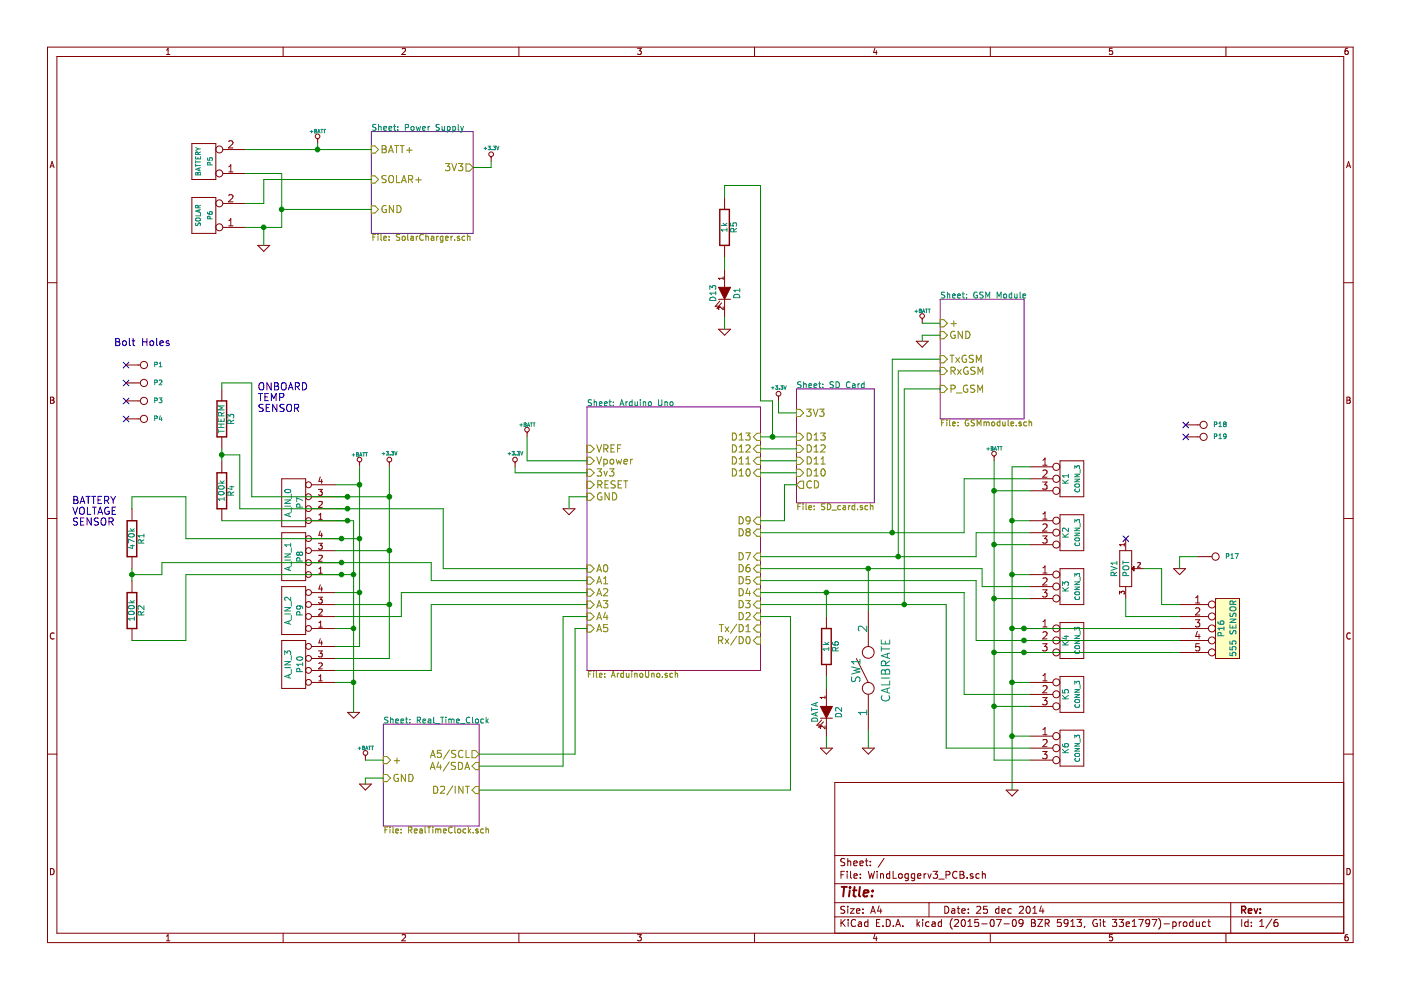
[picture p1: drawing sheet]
EESchema Schematic File Version 2
LIBS:WindLoggerv3_PCB-rescue
LIBS:power
LIBS:device
LIBS:transistors
LIBS:conn
LIBS:linear
LIBS:regul
LIBS:74xx
LIBS:cmos4000
LIBS:adc-dac
LIBS:memory
LIBS:xilinx
LIBS:microcontrollers
LIBS:dsp
LIBS:microchip
LIBS:analog_switches
LIBS:motorola
LIBS:texas
LIBS:intel
LIBS:audio
LIBS:interface
LIBS:digital-audio
LIBS:display
LIBS:cypress
LIBS:siliconi
LIBS:opto
LIBS:atmel
LIBS:contrib
LIBS:valves
LIBS:1wire
LIBS:arduino_shieldsNCL
LIBS:atmel-1
LIBS:atmel-2005
LIBS:philips
LIBS:nxp
LIBS:matts_components
LIBS:linear2
LIBS:WindLoggerv3_PCB-cache
EELAYER 25 0
EELAYER END
$Descr A4 11693 8268
encoding utf-8
Sheet 1 6
Title ""
Date "25 dec 2014"
Rev ""
Comp ""
Comment1 ""
Comment2 ""
Comment3 ""
Comment4 ""
$EndDescr
Text Notes 950  2900 0    60   ~ 0
Bolt Holes
NoConn ~ 1050 3500
NoConn ~ 1050 3350
NoConn ~ 1050 3200
NoConn ~ 1050 3050
$Comp
L CONN_1 P4
U 1 1
P 1200 3500
F 0 "P4" H 1280 3500 40  0000 L CNN
F 1 "CONN_1" H 1200 3555 30  0001 C CNN
F 2 "" H 1200 3500 60  0001 C CNN
F 3 "" H 1200 3500 60  0001 C CNN
	1    1200 3500
	1    0    0    -1  
$EndComp
$Comp
L CONN_1 P3
U 1 1
P 1200 3350
F 0 "P3" H 1280 3350 40  0000 L CNN
F 1 "CONN_1" H 1200 3405 30  0001 C CNN
F 2 "" H 1200 3350 60  0001 C CNN
F 3 "" H 1200 3350 60  0001 C CNN
	1    1200 3350
	1    0    0    -1  
$EndComp
$Comp
L CONN_1 P2
U 1 1
P 1200 3200
F 0 "P2" H 1280 3200 40  0000 L CNN
F 1 "CONN_1" H 1200 3255 30  0001 C CNN
F 2 "" H 1200 3200 60  0001 C CNN
F 3 "" H 1200 3200 60  0001 C CNN
	1    1200 3200
	1    0    0    -1  
$EndComp
$Comp
L CONN_1 P1
U 1 1
P 1200 3050
F 0 "P1" H 1280 3050 40  0000 L CNN
F 1 "CONN_1" H 1200 3105 30  0001 C CNN
F 2 "" H 1200 3050 60  0001 C CNN
F 3 "" H 1200 3050 60  0001 C CNN
	1    1200 3050
	1    0    0    -1  
$EndComp
$Comp
L GND #PWR01
U 1 1
P 6900 6250
F 0 "#PWR01" H 6900 6250 30  0001 C CNN
F 1 "GND" H 6900 6180 30  0001 C CNN
F 2 "" H 6900 6250 60  0001 C CNN
F 3 "" H 6900 6250 60  0001 C CNN
	1    6900 6250
	1    0    0    -1  
$EndComp
$Comp
L LED D2
U 1 1
P 6900 5950
F 0 "D2" H 6900 6050 50  0000 C CNN
F 1 "DATA" H 6900 5850 50  0000 C CNN
F 2 "" H 6900 5950 60  0001 C CNN
F 3 "" H 6900 5950 60  0001 C CNN
	1    6900 5950
	0    1    1    0   
$EndComp
$Comp
L R R6
U 1 1
P 6900 5400
F 0 "R6" V 6980 5400 50  0000 C CNN
F 1 "1k" V 6900 5400 50  0000 C CNN
F 2 "" H 6900 5400 60  0001 C CNN
F 3 "" H 6900 5400 60  0001 C CNN
	1    6900 5400
	1    0    0    -1  
$EndComp
$Comp
L R R1
U 1 1
P 1100 4500
F 0 "R1" V 1180 4500 50  0000 C CNN
F 1 "470k" V 1100 4500 50  0000 C CNN
F 2 "" H 1100 4500 60  0000 C CNN
F 3 "" H 1100 4500 60  0000 C CNN
	1    1100 4500
	1    0    0    -1  
$EndComp
$Comp
L R R2
U 1 1
P 1100 5100
F 0 "R2" V 1180 5100 50  0000 C CNN
F 1 "100k" V 1100 5100 50  0000 C CNN
F 2 "" H 1100 5100 60  0000 C CNN
F 3 "" H 1100 5100 60  0000 C CNN
	1    1100 5100
	1    0    0    -1  
$EndComp
$Comp
L SPST SW1
U 1 1
P 7250 5600
F 0 "SW1" H 7250 5700 70  0000 C CNN
F 1 "CALIBRATE" H 7250 5450 70  0000 C CNN
F 2 "" H 7250 5600 60  0000 C CNN
F 3 "" H 7250 5600 60  0000 C CNN
	1    7250 5600
	0    -1   -1   0   
$EndComp
$Comp
L GND #PWR02
U 1 1
P 7250 6250
F 0 "#PWR02" H 7250 6250 30  0001 C CNN
F 1 "GND" H 7250 6180 30  0001 C CNN
F 2 "" H 7250 6250 60  0000 C CNN
F 3 "" H 7250 6250 60  0000 C CNN
	1    7250 6250
	1    0    0    -1  
$EndComp
$Sheet
S 6650 3250 650  950 
U 546244BF
F0 "SD Card" 50
F1 "SD_card.sch" 50
F2 "D10" I L 6650 3950 60 
F3 "D11" I L 6650 3850 60 
F4 "D12" I L 6650 3750 60 
F5 "D13" I L 6650 3650 60 
F6 "3V3" I L 6650 3450 60 
F7 "CD" O L 6650 4050 60 
$EndSheet
$Sheet
S 4900 3400 1450 2200
U 546244C1
F0 "Arduino Uno" 50
F1 "ArduinoUno.sch" 50
F2 "A0" I L 4900 4750 60 
F3 "A1" I L 4900 4850 60 
F4 "A2" I L 4900 4950 60 
F5 "A3" I L 4900 5050 60 
F6 "A4" I L 4900 5150 60 
F7 "A5" I L 4900 5250 60 
F8 "D10" I R 6350 3950 60 
F9 "D11" I R 6350 3850 60 
F10 "D12" I R 6350 3750 60 
F11 "D13" I R 6350 3650 60 
F12 "D7" I R 6350 4650 60 
F13 "D6" I R 6350 4750 60 
F14 "D5" I R 6350 4850 60 
F15 "D4" I R 6350 4950 60 
F16 "D3" I R 6350 5050 60 
F17 "D2" I R 6350 5150 60 
F18 "Tx/D1" I R 6350 5250 60 
F19 "Rx/D0" I R 6350 5350 60 
F20 "3v3" I L 4900 3950 60 
F21 "RESET" I L 4900 4050 60 
F22 "Vpower" I L 4900 3850 60 
F23 "GND" I L 4900 4150 60 
F24 "VREF" I L 4900 3750 60 
F25 "D8" I R 6350 4450 60 
F26 "D9" I R 6350 4350 60 
$EndSheet
$Sheet
S 3200 6050 800  850 
U 546244C3
F0 "Real_Time_Clock" 50
F1 "RealTimeClock.sch" 50
F2 "A5/SCL" O R 4000 6300 60 
F3 "A4/SDA" I R 4000 6400 60 
F4 "D2/INT" I R 4000 6600 60 
F5 "+" I L 3200 6350 60 
F6 "GND" I L 3200 6500 60 
$EndSheet
$Sheet
S 3100 1100 850  850 
U 546244C7
F0 "Power Supply" 50
F1 "SolarCharger.sch" 50
F2 "3V3" O R 3950 1400 60 
F3 "SOLAR+" I L 3100 1500 60 
F4 "GND" I L 3100 1750 60 
F5 "BATT+" I L 3100 1250 60 
$EndSheet
$Comp
L CONN_2-RESCUE-WindLoggerv3_PCB P6
U 1 1
P 1700 1800
F 0 "P6" V 1650 1800 40  0000 C CNN
F 1 "SOLAR" V 1750 1800 40  0000 C CNN
F 2 "" H 1700 1800 60  0000 C CNN
F 3 "" H 1700 1800 60  0000 C CNN
	1    1700 1800
	-1   0    0    1   
$EndComp
$Comp
L CONN_2-RESCUE-WindLoggerv3_PCB P5
U 1 1
P 1700 1350
F 0 "P5" V 1650 1350 40  0000 C CNN
F 1 "BATTERY" V 1750 1350 40  0000 C CNN
F 2 "" H 1700 1350 60  0000 C CNN
F 3 "" H 1700 1350 60  0000 C CNN
	1    1700 1350
	-1   0    0    1   
$EndComp
$Comp
L GND #PWR03
U 1 1
P 2200 2050
F 0 "#PWR03" H 2200 2050 30  0001 C CNN
F 1 "GND" H 2200 1980 30  0001 C CNN
F 2 "" H 2200 2050 60  0000 C CNN
F 3 "" H 2200 2050 60  0000 C CNN
	1    2200 2050
	1    0    0    -1  
$EndComp
$Comp
L GND #PWR04
U 1 1
P 4750 4250
F 0 "#PWR04" H 4750 4250 30  0001 C CNN
F 1 "GND" H 4750 4180 30  0001 C CNN
F 2 "" H 4750 4250 60  0000 C CNN
F 3 "" H 4750 4250 60  0000 C CNN
	1    4750 4250
	1    0    0    -1  
$EndComp
$Comp
L +BATT #PWR05
U 1 1
P 2650 1200
F 0 "#PWR05" H 2650 1150 20  0001 C CNN
F 1 "+BATT" H 2650 1300 30  0000 C CNN
F 2 "" H 2650 1200 60  0000 C CNN
F 3 "" H 2650 1200 60  0000 C CNN
	1    2650 1200
	1    0    0    -1  
$EndComp
$Comp
L +3.3V #PWR06
U 1 1
P 4100 1350
F 0 "#PWR06" H 4100 1310 30  0001 C CNN
F 1 "+3.3V" H 4100 1460 30  0000 C CNN
F 2 "" H 4100 1350 60  0000 C CNN
F 3 "" H 4100 1350 60  0000 C CNN
	1    4100 1350
	1    0    0    -1  
$EndComp
$Comp
L +3.3V #PWR07
U 1 1
P 4300 3900
F 0 "#PWR07" H 4300 3860 30  0001 C CNN
F 1 "+3.3V" H 4300 4010 30  0000 C CNN
F 2 "" H 4300 3900 60  0000 C CNN
F 3 "" H 4300 3900 60  0000 C CNN
	1    4300 3900
	1    0    0    -1  
$EndComp
$Comp
L +BATT #PWR08
U 1 1
P 4400 3650
F 0 "#PWR08" H 4400 3600 20  0001 C CNN
F 1 "+BATT" H 4400 3750 30  0000 C CNN
F 2 "" H 4400 3650 60  0000 C CNN
F 3 "" H 4400 3650 60  0000 C CNN
	1    4400 3650
	1    0    0    -1  
$EndComp
$Comp
L +3.3V #PWR09
U 1 1
P 6500 3350
F 0 "#PWR09" H 6500 3310 30  0001 C CNN
F 1 "+3.3V" H 6500 3460 30  0000 C CNN
F 2 "" H 6500 3350 60  0000 C CNN
F 3 "" H 6500 3350 60  0000 C CNN
	1    6500 3350
	1    0    0    -1  
$EndComp
$Comp
L +BATT #PWR010
U 1 1
P 3050 6350
F 0 "#PWR010" H 3050 6300 20  0001 C CNN
F 1 "+BATT" H 3050 6450 30  0000 C CNN
F 2 "" H 3050 6350 60  0000 C CNN
F 3 "" H 3050 6350 60  0000 C CNN
	1    3050 6350
	1    0    0    -1  
$EndComp
$Comp
L GND #PWR011
U 1 1
P 3050 6550
F 0 "#PWR011" H 3050 6550 30  0001 C CNN
F 1 "GND" H 3050 6480 30  0001 C CNN
F 2 "" H 3050 6550 60  0000 C CNN
F 3 "" H 3050 6550 60  0000 C CNN
	1    3050 6550
	1    0    0    -1  
$EndComp
$Sheet
S 7850 2500 700  1000
U 5464F461
F0 "GSM Module" 50
F1 "GSMmodule.sch" 50
F2 "+" I L 7850 2700 60 
F3 "GND" I L 7850 2800 60 
F4 "TxGSM" I L 7850 3000 60 
F5 "RxGSM" I L 7850 3100 60 
F6 "P_GSM" I L 7850 3250 60 
$EndSheet
$Comp
L +BATT #PWR012
U 1 1
P 7700 2700
F 0 "#PWR012" H 7700 2650 20  0001 C CNN
F 1 "+BATT" H 7700 2800 30  0000 C CNN
F 2 "" H 7700 2700 60  0000 C CNN
F 3 "" H 7700 2700 60  0000 C CNN
	1    7700 2700
	1    0    0    -1  
$EndComp
$Comp
L GND #PWR013
U 1 1
P 7700 2850
F 0 "#PWR013" H 7700 2850 30  0001 C CNN
F 1 "GND" H 7700 2780 30  0001 C CNN
F 2 "" H 7700 2850 60  0000 C CNN
F 3 "" H 7700 2850 60  0000 C CNN
	1    7700 2850
	1    0    0    -1  
$EndComp
$Comp
L +BATT #PWR014
U 1 1
P 3000 3900
F 0 "#PWR014" H 3000 3850 20  0001 C CNN
F 1 "+BATT" H 3000 4000 30  0000 C CNN
F 2 "" H 3000 3900 60  0000 C CNN
F 3 "" H 3000 3900 60  0000 C CNN
	1    3000 3900
	1    0    0    -1  
$EndComp
$Comp
L GND #PWR015
U 1 1
P 2950 5950
F 0 "#PWR015" H 2950 5950 30  0001 C CNN
F 1 "GND" H 2950 5880 30  0001 C CNN
F 2 "" H 2950 5950 60  0000 C CNN
F 3 "" H 2950 5950 60  0000 C CNN
	1    2950 5950
	1    0    0    -1  
$EndComp
$Comp
L +3.3V #PWR016
U 1 1
P 3250 3900
F 0 "#PWR016" H 3250 3860 30  0001 C CNN
F 1 "+3.3V" H 3250 4010 30  0000 C CNN
F 2 "" H 3250 3900 60  0000 C CNN
F 3 "" H 3250 3900 60  0000 C CNN
	1    3250 3900
	1    0    0    -1  
$EndComp
$Comp
L CONN_4 P7
U 1 1
P 2450 4200
F 0 "P7" V 2400 4200 50  0000 C CNN
F 1 "A_IN_0" V 2500 4200 50  0000 C CNN
F 2 "" H 2450 4200 60  0000 C CNN
F 3 "" H 2450 4200 60  0000 C CNN
	1    2450 4200
	-1   0    0    1   
$EndComp
$Comp
L CONN_4 P8
U 1 1
P 2450 4650
F 0 "P8" V 2400 4650 50  0000 C CNN
F 1 "A_IN_1" V 2500 4650 50  0000 C CNN
F 2 "" H 2450 4650 60  0000 C CNN
F 3 "" H 2450 4650 60  0000 C CNN
	1    2450 4650
	-1   0    0    1   
$EndComp
$Comp
L CONN_4 P9
U 1 1
P 2450 5100
F 0 "P9" V 2400 5100 50  0000 C CNN
F 1 "A_IN_2" V 2500 5100 50  0000 C CNN
F 2 "" H 2450 5100 60  0000 C CNN
F 3 "" H 2450 5100 60  0000 C CNN
	1    2450 5100
	-1   0    0    1   
$EndComp
$Comp
L CONN_4 P10
U 1 1
P 2450 5550
F 0 "P10" V 2400 5550 50  0000 C CNN
F 1 "A_IN_3" V 2500 5550 50  0000 C CNN
F 2 "" H 2450 5550 60  0000 C CNN
F 3 "" H 2450 5550 60  0000 C CNN
	1    2450 5550
	-1   0    0    1   
$EndComp
$Comp
L R R3
U 1 1
P 1850 3500
F 0 "R3" V 1930 3500 50  0000 C CNN
F 1 "THERM" V 1850 3500 50  0000 C CNN
F 2 "" H 1850 3500 60  0000 C CNN
F 3 "" H 1850 3500 60  0000 C CNN
	1    1850 3500
	1    0    0    -1  
$EndComp
$Comp
L R R4
U 1 1
P 1850 4100
F 0 "R4" V 1930 4100 50  0000 C CNN
F 1 "100k" V 1850 4100 50  0000 C CNN
F 2 "" H 1850 4100 60  0000 C CNN
F 3 "" H 1850 4100 60  0000 C CNN
	1    1850 4100
	1    0    0    -1  
$EndComp
Text Notes 2150 3450 0    60   ~ 0
ONBOARD \nTEMP\nSENSOR
Text Notes 600  4400 0    60   ~ 0
BATTERY\nVOLTAGE\nSENSOR
$Comp
L CONN_3 K3
U 1 1
P 8950 4900
F 0 "K3" V 8900 4900 50  0000 C CNN
F 1 "CONN_3" V 9000 4900 40  0000 C CNN
F 2 "" H 8950 4900 60  0000 C CNN
F 3 "" H 8950 4900 60  0000 C CNN
	1    8950 4900
	1    0    0    -1  
$EndComp
$Comp
L CONN_3 K4
U 1 1
P 8950 5350
F 0 "K4" V 8900 5350 50  0000 C CNN
F 1 "CONN_3" V 9000 5350 40  0000 C CNN
F 2 "" H 8950 5350 60  0000 C CNN
F 3 "" H 8950 5350 60  0000 C CNN
	1    8950 5350
	1    0    0    -1  
$EndComp
$Comp
L CONN_3 K5
U 1 1
P 8950 5800
F 0 "K5" V 8900 5800 50  0000 C CNN
F 1 "CONN_3" V 9000 5800 40  0000 C CNN
F 2 "" H 8950 5800 60  0000 C CNN
F 3 "" H 8950 5800 60  0000 C CNN
	1    8950 5800
	1    0    0    -1  
$EndComp
$Comp
L CONN_3 K6
U 1 1
P 8950 6250
F 0 "K6" V 8900 6250 50  0000 C CNN
F 1 "CONN_3" V 9000 6250 40  0000 C CNN
F 2 "" H 8950 6250 60  0000 C CNN
F 3 "" H 8950 6250 60  0000 C CNN
	1    8950 6250
	1    0    0    -1  
$EndComp
$Comp
L GND #PWR017
U 1 1
P 8450 6600
F 0 "#PWR017" H 8450 6600 30  0001 C CNN
F 1 "GND" H 8450 6530 30  0001 C CNN
F 2 "" H 8450 6600 60  0000 C CNN
F 3 "" H 8450 6600 60  0000 C CNN
	1    8450 6600
	1    0    0    -1  
$EndComp
$Comp
L +BATT #PWR018
U 1 1
P 8300 3850
F 0 "#PWR018" H 8300 3800 20  0001 C CNN
F 1 "+BATT" H 8300 3950 30  0000 C CNN
F 2 "" H 8300 3850 60  0000 C CNN
F 3 "" H 8300 3850 60  0000 C CNN
	1    8300 3850
	1    0    0    -1  
$EndComp
Wire Wire Line
	6900 5750 6900 5650
Wire Wire Line
	6900 4950 6900 5150
Wire Wire Line
	6900 6150 6900 6250
Wire Wire Line
	7250 6250 7250 6100
Wire Wire Line
	6350 4950 8050 4950
Wire Wire Line
	4000 6400 4700 6400
Wire Wire Line
	4700 6400 4700 5150
Wire Wire Line
	4700 5150 4900 5150
Wire Wire Line
	4900 5250 4800 5250
Wire Wire Line
	4800 5250 4800 6300
Wire Wire Line
	4800 6300 4000 6300
Wire Wire Line
	4000 6600 6600 6600
Wire Wire Line
	6600 6600 6600 5150
Wire Wire Line
	6600 5150 6350 5150
Wire Wire Line
	6350 3650 6650 3650
Wire Wire Line
	6350 3750 6650 3750
Wire Wire Line
	6350 3850 6650 3850
Wire Wire Line
	6350 3950 6650 3950
Wire Wire Line
	2050 1250 3100 1250
Wire Wire Line
	2050 1900 2350 1900
Wire Wire Line
	2350 1900 2350 1450
Wire Wire Line
	2350 1450 2050 1450
Wire Wire Line
	2200 1700 2050 1700
Wire Wire Line
	2200 1500 3100 1500
Wire Wire Line
	2200 1500 2200 1700
Wire Wire Line
	3100 1750 2350 1750
Connection ~ 2350 1750
Wire Wire Line
	4300 3950 4900 3950
Wire Wire Line
	4900 3850 4400 3850
Wire Wire Line
	4900 4150 4750 4150
Wire Wire Line
	4750 4150 4750 4250
Wire Wire Line
	2200 2050 2200 1900
Connection ~ 2200 1900
Wire Wire Line
	6650 3450 6500 3450
Wire Wire Line
	6500 3450 6500 3350
Wire Wire Line
	4400 3850 4400 3650
Wire Wire Line
	2650 1200 2650 1250
Connection ~ 2650 1250
Wire Wire Line
	3950 1400 4100 1400
Wire Wire Line
	4100 1400 4100 1350
Wire Wire Line
	3200 6500 3050 6500
Wire Wire Line
	3050 6500 3050 6550
Wire Wire Line
	3200 6350 3050 6350
Wire Wire Line
	4300 3950 4300 3900
Wire Wire Line
	7850 2800 7700 2800
Wire Wire Line
	7700 2800 7700 2850
Wire Wire Line
	7850 2700 7700 2700
Wire Wire Line
	6550 4050 6650 4050
Wire Wire Line
	6350 4350 6550 4350
Wire Wire Line
	6550 4350 6550 4050
Wire Wire Line
	6350 4750 8200 4750
Wire Wire Line
	7250 4750 7250 5100
Wire Wire Line
	6350 5050 7900 5050
Wire Wire Line
	6350 4450 8050 4450
Wire Wire Line
	7450 4450 7450 3000
Wire Wire Line
	7450 3000 7850 3000
Wire Wire Line
	6350 4650 8150 4650
Wire Wire Line
	7500 4650 7500 3100
Wire Wire Line
	7500 3100 7850 3100
Wire Wire Line
	7850 3250 7550 3250
Wire Wire Line
	7550 3250 7550 5050
Wire Wire Line
	2800 4350 2950 4350
Wire Wire Line
	2950 4350 2950 5950
Wire Wire Line
	2800 5700 2950 5700
Connection ~ 2950 5700
Wire Wire Line
	2800 5250 2950 5250
Connection ~ 2950 5250
Wire Wire Line
	2800 4800 2950 4800
Connection ~ 2950 4800
Wire Wire Line
	2800 4050 3000 4050
Wire Wire Line
	3000 3900 3000 5400
Wire Wire Line
	2800 4150 3250 4150
Wire Wire Line
	3250 3900 3250 5500
Wire Wire Line
	3000 4500 2800 4500
Connection ~ 3000 4050
Wire Wire Line
	3000 5400 2800 5400
Connection ~ 3000 4500
Wire Wire Line
	2800 4950 3000 4950
Connection ~ 3000 4950
Wire Wire Line
	3250 5500 2800 5500
Connection ~ 3250 4150
Wire Wire Line
	2800 4600 3250 4600
Connection ~ 3250 4600
Wire Wire Line
	2800 5050 3250 5050
Connection ~ 3250 5050
Wire Wire Line
	3700 4250 3700 4750
Wire Wire Line
	3700 4750 4900 4750
Wire Wire Line
	3600 4700 3600 4850
Wire Wire Line
	3600 4850 4900 4850
Wire Wire Line
	3350 5150 3350 4950
Wire Wire Line
	3350 4950 4900 4950
Wire Wire Line
	3600 5600 3600 5050
Wire Wire Line
	3600 5050 4900 5050
Wire Wire Line
	2800 4250 3700 4250
Wire Wire Line
	2800 5600 3600 5600
Wire Wire Line
	2800 5150 3350 5150
Wire Wire Line
	2800 4700 3600 4700
Wire Wire Line
	2900 4350 1850 4350
Connection ~ 2900 4350
Wire Wire Line
	1850 3850 1850 3750
Wire Wire Line
	1850 3800 2000 3800
Wire Wire Line
	2000 3800 2000 4250
Wire Wire Line
	2000 4250 2900 4250
Connection ~ 2900 4250
Connection ~ 1850 3800
Wire Wire Line
	2900 4150 2100 4150
Wire Wire Line
	2100 4150 2100 3200
Wire Wire Line
	2100 3200 1850 3200
Wire Wire Line
	1850 3200 1850 3250
Connection ~ 2900 4150
Wire Wire Line
	1100 4250 1100 4150
Wire Wire Line
	1100 4150 1550 4150
Wire Wire Line
	1550 4150 1550 4500
Wire Wire Line
	1550 4500 2850 4500
Connection ~ 2850 4500
Wire Wire Line
	1100 4850 1100 4750
Wire Wire Line
	1100 5350 1550 5350
Wire Wire Line
	1550 5350 1550 4800
Wire Wire Line
	1550 4800 2850 4800
Connection ~ 2850 4800
Wire Wire Line
	1100 4800 1350 4800
Wire Wire Line
	1350 4800 1350 4700
Wire Wire Line
	1350 4700 2850 4700
Connection ~ 2850 4700
Connection ~ 1100 4800
Wire Wire Line
	8600 6150 8450 6150
Wire Wire Line
	8450 3900 8450 6600
Wire Wire Line
	8600 4800 8450 4800
Connection ~ 8450 6150
Wire Wire Line
	8600 5250 8450 5250
Connection ~ 8450 5250
Wire Wire Line
	8600 5700 8450 5700
Connection ~ 8450 5700
Wire Wire Line
	8300 6350 8600 6350
Wire Wire Line
	8600 5000 8300 5000
Connection ~ 8300 5000
Wire Wire Line
	8600 5450 8300 5450
Connection ~ 8300 5450
Wire Wire Line
	8600 5900 8300 5900
Connection ~ 8300 5900
Wire Wire Line
	7900 5050 7900 6250
Wire Wire Line
	7900 6250 8600 6250
Connection ~ 7550 5050
Wire Wire Line
	8050 4950 8050 5800
Wire Wire Line
	8050 5800 8600 5800
Connection ~ 6900 4950
Wire Wire Line
	6350 4850 8150 4850
Wire Wire Line
	8150 5350 8600 5350
Connection ~ 7250 4750
$Comp
L CONN_3 K2
U 1 1
P 8950 4450
F 0 "K2" V 8900 4450 50  0000 C CNN
F 1 "CONN_3" V 9000 4450 40  0000 C CNN
F 2 "" H 8950 4450 60  0000 C CNN
F 3 "" H 8950 4450 60  0000 C CNN
	1    8950 4450
	1    0    0    -1  
$EndComp
$Comp
L CONN_3 K1
U 1 1
P 8950 4000
F 0 "K1" V 8900 4000 50  0000 C CNN
F 1 "CONN_3" V 9000 4000 40  0000 C CNN
F 2 "" H 8950 4000 60  0000 C CNN
F 3 "" H 8950 4000 60  0000 C CNN
	1    8950 4000
	1    0    0    -1  
$EndComp
Wire Wire Line
	8300 3850 8300 6350
Wire Wire Line
	8600 4100 8300 4100
Connection ~ 8300 4100
Wire Wire Line
	8600 4550 8300 4550
Connection ~ 8300 4550
Wire Wire Line
	8450 3900 8600 3900
Connection ~ 8450 4800
Wire Wire Line
	8150 4850 8150 5350
Wire Wire Line
	8600 4900 8200 4900
Wire Wire Line
	8200 4900 8200 4750
Wire Wire Line
	8150 4650 8150 4450
Wire Wire Line
	8150 4450 8600 4450
Connection ~ 7500 4650
Wire Wire Line
	8050 4450 8050 4000
Wire Wire Line
	8050 4000 8600 4000
Connection ~ 7450 4450
$Comp
L GND #PWR019
U 1 1
P 6050 2750
F 0 "#PWR019" H 6050 2750 30  0001 C CNN
F 1 "GND" H 6050 2680 30  0001 C CNN
F 2 "" H 6050 2750 60  0001 C CNN
F 3 "" H 6050 2750 60  0001 C CNN
	1    6050 2750
	1    0    0    -1  
$EndComp
$Comp
L LED D1
U 1 1
P 6050 2450
F 0 "D1" H 6050 2550 50  0000 C CNN
F 1 "D13" H 6050 2350 50  0000 C CNN
F 2 "" H 6050 2450 60  0001 C CNN
F 3 "" H 6050 2450 60  0001 C CNN
	1    6050 2450
	0    1    1    0   
$EndComp
$Comp
L R R5
U 1 1
P 6050 1900
F 0 "R5" V 6130 1900 50  0000 C CNN
F 1 "1k" V 6050 1900 50  0000 C CNN
F 2 "" H 6050 1900 60  0001 C CNN
F 3 "" H 6050 1900 60  0001 C CNN
	1    6050 1900
	1    0    0    -1  
$EndComp
Wire Wire Line
	6050 2250 6050 2150
Wire Wire Line
	6050 2650 6050 2750
Wire Wire Line
	6050 1650 6050 1550
Wire Wire Line
	6050 1550 6350 1550
Wire Wire Line
	6350 1550 6350 3350
Wire Wire Line
	6350 3350 6450 3350
Wire Wire Line
	6450 3350 6450 3650
Connection ~ 6450 3650
Wire Wire Line
	8600 4350 8450 4350
Connection ~ 8450 4350
$Comp
L CONN_5 P16
U 1 1
P 10250 5250
F 0 "P16" V 10200 5250 50  0000 C CNN
F 1 "555 SENSOR" V 10300 5250 50  0000 C CNN
F 2 "" H 10250 5250 60  0000 C CNN
F 3 "" H 10250 5250 60  0000 C CNN
	1    10250 5250
	1    0    0    -1  
$EndComp
$Comp
L POT RV1
U 1 1
P 9400 4750
F 0 "RV1" H 9400 4650 50  0000 C CNN
F 1 "POT" H 9400 4750 50  0000 C CNN
F 2 "" H 9400 4750 60  0000 C CNN
F 3 "" H 9400 4750 60  0000 C CNN
	1    9400 4750
	0    1    1    0   
$EndComp
Wire Wire Line
	9850 5150 9400 5150
Wire Wire Line
	9400 5150 9400 5000
Wire Wire Line
	9550 4750 9700 4750
Wire Wire Line
	9700 4750 9700 5050
Wire Wire Line
	9700 5050 9850 5050
NoConn ~ 9400 4500
Wire Wire Line
	8550 5250 9850 5250
Connection ~ 8550 5250
Wire Wire Line
	9850 5350 8550 5350
Connection ~ 8550 5350
Wire Wire Line
	8550 5450 9850 5450
Connection ~ 8550 5450
$Comp
L CONN_1 P17
U 1 1
P 10150 4650
F 0 "P17" H 10230 4650 40  0000 L CNN
F 1 "GND" H 10150 4705 30  0001 C CNN
F 2 "" H 10150 4650 60  0000 C CNN
F 3 "" H 10150 4650 60  0000 C CNN
	1    10150 4650
	1    0    0    -1  
$EndComp
$Comp
L GND #PWR020
U 1 1
P 9850 4750
F 0 "#PWR020" H 9850 4750 30  0001 C CNN
F 1 "GND" H 9850 4680 30  0001 C CNN
F 2 "" H 9850 4750 60  0000 C CNN
F 3 "" H 9850 4750 60  0000 C CNN
	1    9850 4750
	1    0    0    -1  
$EndComp
Wire Wire Line
	10000 4650 9850 4650
Wire Wire Line
	9850 4650 9850 4750
$Comp
L CONN_1 P18
U 1 1
P 10050 3550
F 0 "P18" H 10130 3550 40  0000 L CNN
F 1 "CONN_1" H 10050 3605 30  0001 C CNN
F 2 "" H 10050 3550 60  0000 C CNN
F 3 "" H 10050 3550 60  0000 C CNN
	1    10050 3550
	1    0    0    -1  
$EndComp
NoConn ~ 9900 3550
$Comp
L CONN_1 P19
U 1 1
P 10050 3650
F 0 "P19" H 10130 3650 40  0000 L CNN
F 1 "CONN_1" H 10050 3705 30  0001 C CNN
F 2 "" H 10050 3650 60  0000 C CNN
F 3 "" H 10050 3650 60  0000 C CNN
	1    10050 3650
	1    0    0    -1  
$EndComp
NoConn ~ 9900 3650
$EndSCHEMATC
